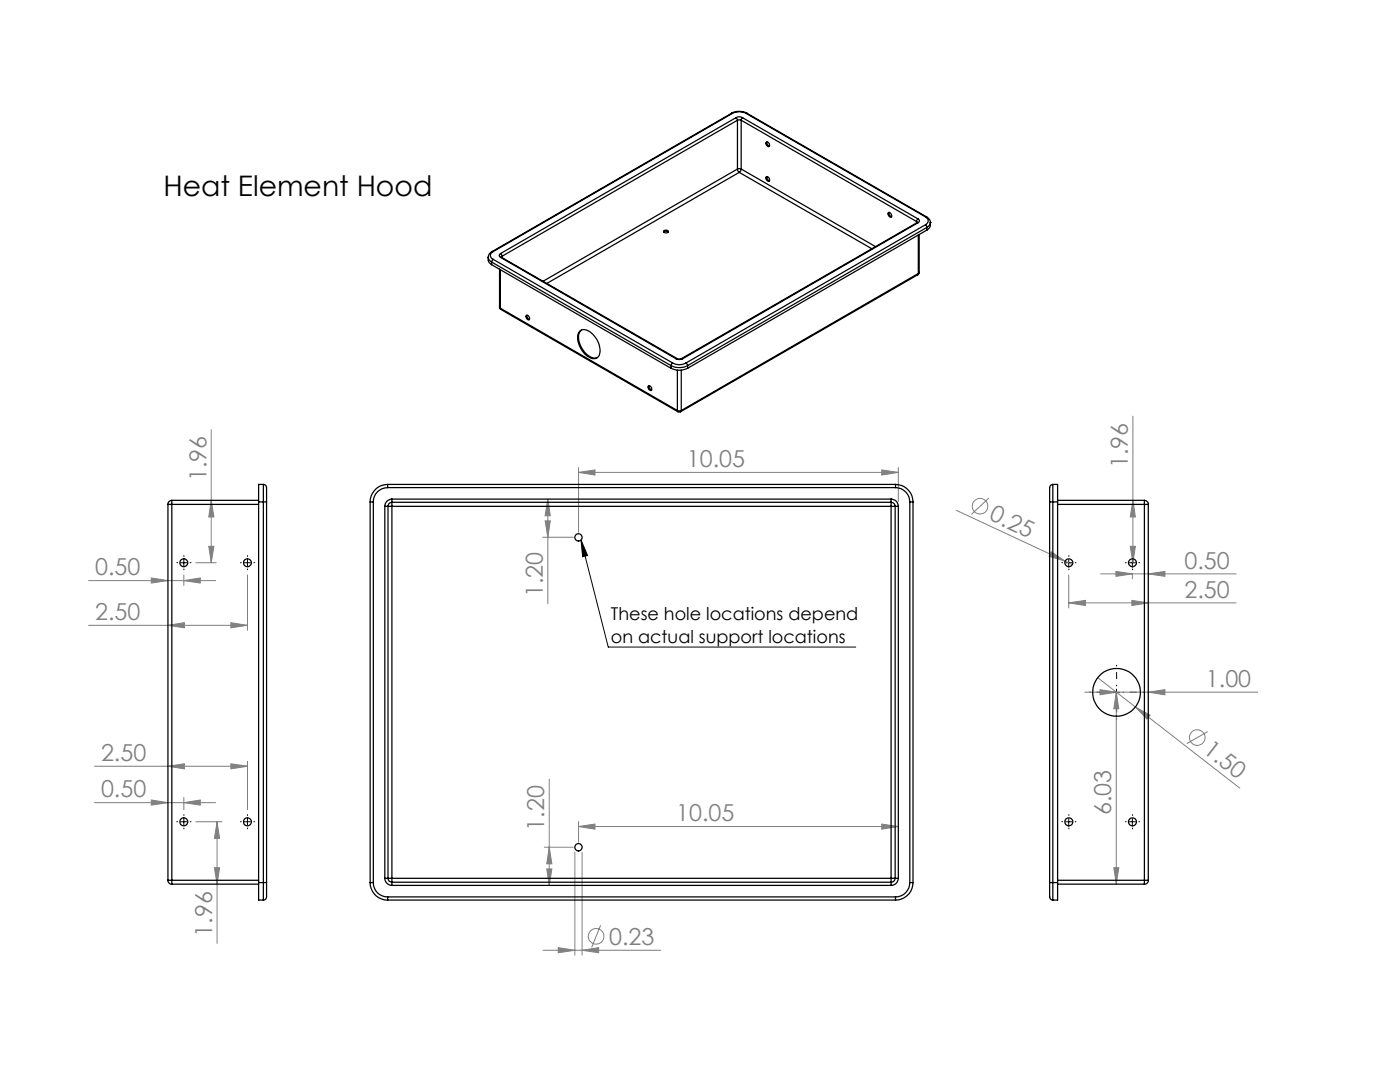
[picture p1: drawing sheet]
<svg xmlns="http://www.w3.org/2000/svg" width="279mm" height="216mm" viewBox="0 0 279 216" stroke-linecap="round" stroke-linejoin="round" font-family="sans-serif">
<g fill="none" stroke="#808080" stroke-width=".2">
<path d="M42.2 85.7v26.6M42.2 99.8l.5 3.4h-1zM109.3 99.6l.5 3.3h-1zM109.3 99.6v20.9M115.5 94.3l3.2-.5v1zM115.5 93.3v12.9M115.5 94.3h63.8M176 93.8l3.3 .5-3.3 .5zM179.3 93.3v6.7M197.3 99.4l-3.4 3.3M226.1 83v29.3M226.1 99.8l.5 3.4h-1z"/>
<path d="M17.7 115.9h25.3M30.2 115.3l3.3 .6-3.3 .4zM36.7 115.9l3.3-.6v1zM36.7 114.7v2.1M39.1 112.3h4.1M41.7 109h1l-.5 3.3zM49.4 114.7v11.1M108.3 107.2h6.1M108.8 103.9h1l-.5 3.3zM190.8 101.8l21.8 10.2M209.8 110.1l2.8 1.9-3.2-1zM212.6 112l1.4 .6"/>
<path d="M213.3 114.7v6.6M219.6 114.5h27.1M222.7 114l3.3 .5-3.3 .5zM225.6 109h1l-.5 3.3zM225.9 119.8l3.3 .5-3.3 .5zM226 114.7v.8M229.2 114.5l3.3-.5v1zM17.7 124.8h31.7M33.5 124.8l3.3-.6v1.1zM46.1 124.2l3.3 .6-3.3 .5zM213.3 120.3l3.3-.5v1zM213.3 120.3h33.4"/>
<path d="M216.5 138.1h34.5M219.1 135.2l7.5 5.9M219.5 137.6l3.3 .5-3.3 .5zM222.8 138.1l.5 3.3h-1zM222.8 138.1v38.3M229.2 138.1l3.3-.5v1zM18.8 152.9h30.6M30.2 159.6l3.3 .6-3.3 .5zM33.5 152.9l3.3-.5v1zM36.7 159.1v2.5M46.1 152.4l3.3 .5-3.3 .5zM49.4 151.9v9.7"/>
<path d="M109.6 155.5v21.2M226.6 141.1l2.9 1.6-.6 .8zM226.6 141.1l20.8 16.2M241 146l-4.1 2.4M18.8 160.2h24.2M36.7 160.2l3.3-.6v1.1zM39.1 164h5.2M42.8 173.1h1l-.5 3.3zM43.3 164v24.2M43.3 164l.5 3.3h-1zM108.6 169.1h5.8M109.1 173.4h1l-.5 3.3z"/>
<path d="M109.6 169.1l.5 3.3h-1zM114.7 170.1v20.5M115.5 164.9l3.2-.5v1.1zM115.5 163.9v4.2M115.5 164.9h63.8M116.2 170.1v20.5M176 164.4l3.3 .5-3.3 .6zM222.3 173.1h1l-.5 3.3zM108.4 189.6h23.5M111.4 189.1l3.3 .5-3.3 .5zM116.2 189.6l3.3-.5v1zM119.9 184.6l-1.8 4.5"/>
<circle cx="195.6" cy="101" r="1.56"/>
<circle cx="238.9" cy="147.2" r="1.56"/>
<circle cx="119" cy="186.8" r="1.56"/>
</g>
<g fill="none" stroke="#000" stroke-width=".2">
<path d="M36.1 112.3h1.2M36.7 111.7v1.2M48.8 112.3h1.2M49.4 111.7v1.2M116 107.8l1.3 3-1 .3zM116 107.8l5.4 21.3h49.4M212.7 112.3h1.2M213.3 111.7v1.2M225.4 112.3h1.2M226 111.7v1.2M222.2 138.1h1.2M222.8 137.5v1.3"/>
<path d="M36.1 164h1.2M36.7 163.4v1.2M48.8 164h1.2M49.4 163.4v1.2M212.7 164h1.2M213.3 163.4v1.2M225.4 164h1.2M226 163.4v1.2"/>
</g>
<path d="M221.6 138.1h-4.1M222.8 136.9v-4.2M222.8 139.4v4.1M224.1 138.1h4.1" fill="none" stroke="#000" stroke-width=".2" stroke-dasharray="15.2 1.3 1.3 1.3" stroke-dashoffset="15.1"/>
<g fill="none" stroke="#000" stroke-width=".2" stroke-dasharray="15.2 1.3 1.3 1.3">
<path d="M35.4 112.3h-.1M36.7 111v-.1M36.7 113.5v.2M37.9 112.3h.2M48.1 112.3h-.1M49.4 111v-.1M49.4 113.5v.2M50.6 112.3h.2M212.1 112.3h-.2M213.3 111v-.1M213.3 113.5v.2M214.6 112.3h.1"/>
<path d="M224.8 112.3h-.2M226 111v-.1M226 113.5v.2M227.3 112.3h.1M35.4 164h-.1M36.7 162.7v-.2M36.7 165.2v.2M37.9 164h.2M48.1 164h-.1M49.4 162.7v-.2M49.4 165.2v.2M50.6 164h.2"/>
<path d="M212.1 164h-.2M213.3 162.7v-.2M213.3 165.2v.2M214.6 164h.1M224.8 164h-.2M226 162.7v-.2M226 165.2v.2M227.3 164h.1"/>
</g>
<path d="M116 107.8l1.3 3-1 .3z" fill="#000"/>
<g fill="#808080">
<path d="M209.8 110.1l2.8 1.9-3.2-1z"/>
<path d="M226.6 141.1l2.9 1.6-.6 .8z"/>
<path d="M176 93.8l3.3 .5-3.3 .5zM115.5 94.3l3.2-.5v1zM176 164.4l3.3 .5-3.3 .6zM115.5 164.9l3.2-.5v1.1zM229.2 114.5l3.3-.5v1zM222.7 114l3.3 .5-3.3 .5zM225.9 119.8l3.3 .5-3.3 .5zM213.3 120.3l3.3-.5v1z"/>
<path d="M111.4 189.1l3.3 .5-3.3 .5zM116.2 189.6l3.3-.5v1zM219.5 137.6l3.3 .5-3.3 .5zM229.2 138.1l3.3-.5v1z"/>
<path d="M109.1 173.4h1l-.5 3.3zM109.6 169.1l.5 3.3h-1zM41.7 109h1l-.5 3.3zM42.2 99.8l.5 3.4h-1zM42.8 173.1h1l-.5 3.3zM43.3 164l.5 3.3h-1zM222.3 173.1h1l-.5 3.3zM222.8 138.1l.5 3.3h-1zM225.6 109h1l-.5 3.3zM226.1 99.8l.5 3.4h-1z"/>
<path d="M109.3 99.6l.5 3.3h-1zM108.8 103.9h1l-.5 3.3z"/>
<path d="M30.2 115.3l3.3 .6-3.3 .4zM36.7 115.9l3.3-.6v1zM33.5 124.8l3.3-.6v1.1zM46.1 124.2l3.3 .6-3.3 .5zM30.2 159.6l3.3 .6-3.3 .5zM36.7 160.2l3.3-.6v1.1zM33.5 152.9l3.3-.5v1zM46.1 152.4l3.3 .5-3.3 .5z"/>
</g>
<g fill="none" stroke="#000" stroke-width=".25">
<path d="M146 22.6a3.2 3.2 0 0 1 3.1 0M146 22.6h.2M146 22.6l-47.8 27.6M146.2 22.6a2.99 2.99 0 0 1 2.7 0M146.2 22.6l-47.8 27.6M146.9 23.5a1.36 1.36 0 0 1 1.3 0M146.9 23.5l.3 .5M146.9 23.5l-47 27.1M147.2 33.7v.3l.3 .4M147.2 24h.7M147.2 33.7h.7M147.2 24l-47 27.1"/>
<path d="M147.2 24v9.7M147.2 33.7l-38.8 22.4M147.5 34.4l-38.4 22.2M147.5 34.4l26.5 15.2M147.9 33.7l-.1 .4-.3 .3M147.9 24l35 20.2M147.9 24v9.7M147.9 33.7l26.8 15.5M148.2 23.5l-.3 .5M148.2 23.5l35 20.2M148.9 22.6h.2M148.9 22.6l35.8 20.7"/>
<path d="M149.1 22.6l35.8 20.7M152.9 28.4a.55 .55 0 0 1 .6 .2 .55 .55 0 0 1-.1 .7 .64 .64 0 0 1-.5-.9zM152.9 35.3a.55 .55 0 0 1 .6 .3 .55 .55 0 0 1-.1 .6 .66 .66 0 0 1-.5-.9zM153.1 28.3l.1 .7 .4 .2M153.1 35.2l.1 .7 .4 .2M97.4 51.3l.1 .9 .6 .6M97.4 51.4l.2 .5 .5 .4M98.1 52.3l35.8 20.7M98.1 52.3v.5M98.1 52.8l35.8 20.7M98.2 50.2l-.6 .5-.2 .7M98.2 50.2h.2"/>
<path d="M98.4 50.2a.82 .82 0 0 0-.5 .8 .82 .82 0 0 0 .5 .8M98.4 51.8l-.3 .5M98.4 51.8l35.8 20.6M99.7 53.7v7.6M99.8 53.8v7.7M99.9 50.6a.41 .41 0 0 0-.3 .4 .41 .41 0 0 0 .3 .4M99.9 50.6l.3 .5M99.9 51.4h.2M99.9 51.4l35 20.2M100 51.3l.1 .1M100.1 51.4l35 20.1M100.2 51.1l-.2 .2"/>
<path d="M100.2 51.1v.3M132.5 46.1a.51 .51 0 0 1 .5-.2 .51 .51 0 0 1 .4 .4 .58 .58 0 0 1-1-.1zM132.5 46.3a.63 .63 0 0 1 .9 0M177.2 42.5a.52 .52 0 0 1 .7 .1 .52 .52 0 0 1 0 .6 .52 .52 0 0 1-.6-.1 .52 .52 0 0 1-.1-.6zM177.4 42.4a.71 .71 0 0 0 .5 .9M182.9 44.2l.2 .2M182.9 44.2v.3M183 44.4h.2M183 44.4l-47 27.1M183.1 44.4h-.1M183.2 54.8l-47.4 27.4M183.2 43.7a.41 .41 0 0 1 .3 .4 .41 .41 0 0 1-.3 .3"/>
<path d="M183.2 43.7l-.3 .5M183.2 44.4l-47 27.2M183.3 54.6l-.1 .2M183.3 54.6l-47.3 27.3M183.3 46.9v7.7M183.4 54.4l-.2 .4M183.4 54.4l-.1 .2M183.4 46.8v7.6M184.7 43.3a.83 .83 0 0 1 .5 .8 .83 .83 0 0 1-.5 .7M184.7 44.8l.3 .6M184.7 43.3h.2M184.7 44.8l-47.8 27.6"/>
<path d="M184.9 43.3l.6 .4 .2 .7M185 45.4l-47.8 27.6M185 45.4v.5M185 45.9l-47.8 27.6M185.7 44.4h.1M185.7 44.4l-.1 .9-.6 .6M185.7 44.4l-.2 .6-.5 .4M99.7 61.3l.2 .4M99.7 61.3l.1 .2M99.8 61.5l.1 .2M99.8 61.5l35.4 20.4M99.9 61.7l35.4 20.5"/>
<path d="M105.1 62.9a.54 .54 0 0 1 .5 .3 .54 .54 0 0 1-.1 .7 .67 .67 0 0 1-.4-1zM105.2 62.9v.5l.5 .3M115.8 66a2.08 2.08 0 0 1 2.7 1 3.9 3.9 0 0 1 1 4.1 1.43 1.43 0 0 1-2.1 .1 4.4 4.4 0 0 1-1.9-4.7zM116 65.9a2.95 2.95 0 0 0 .2 3.7 2.98 2.98 0 0 0 3 1.8M129.4 77a.57 .57 0 0 1 .6 .3 .57 .57 0 0 1-.1 .6 .68 .68 0 0 1-.5-.9zM129.5 76.9a.8 .8 0 0 0 .5 .9M133.9 73a3.7 3.7 0 0 0 3.3 0M133.9 73.5a3.7 3.7 0 0 0 3.3 0M133.9 73v.5M134.2 72.4a2.72 2.72 0 0 0 2.7 0M134.2 72.4l-.3 .6M134.9 71.6a1.36 1.36 0 0 0 1.3 0"/>
<path d="M135.1 71.5l.3 .1 .6-.1M135.1 71.5l-.2 .1M135.2 73.9v8M136 73.9v8M136 71.5l.2 .1M136.9 72.4l.3 .6M137.2 73v.5M34.3 99.8v.8M34.3 99.8a.78 .78 0 0 0-.8 .8M34.3 99.8h17.3M52.6 96.7v3.5M52.6 96.7h-1v3.5"/>
<path d="M52.6 96.7a.79 .79 0 0 1 .6 1.1v2.4M77.4 96.7a3.5 3.5 0 0 0-3.5 3.5M77.4 96.7v.6M77.4 97.3a2.83 2.83 0 0 0-2.9 2.9M77.4 96.7h101.3M77.4 97.3h101.3M78.2 99.6a1.45 1.45 0 0 0-1.4 1.4M78.2 99.6v.6M78.2 99.6h99.6M135.2 81.9h.8M135.2 81.9l.1 .3M135.3 82.2h.5"/>
<path d="M136 81.9l-.2 .3M177.8 99.6a1.45 1.45 0 0 1 1.5 1.4M177.8 99.6v.6M178.7 96.7v.6M178.7 97.3a2.89 2.89 0 0 1 2.9 2.9M178.7 96.7a3.5 3.5 0 0 1 3.5 3.5M210.1 96.7v3.5M210.1 96.7h1v3.5M210.1 96.7a.79 .79 0 0 0-.6 1.1v2.4M211.1 99.8h17.3M228.4 99.8v.8M228.4 99.8a.78 .78 0 0 1 .8 .8"/>
<path d="M33.5 100.6h.8M33.5 100.6v75M34.3 100.6v75M34.3 100.6h17.3M51.6 100.2h1M51.6 100.2v75.9M52.6 100.2h.6M52.6 100.2v75.9M53.2 100.2v75.9M73.9 100.2h.6M73.9 100.2v75.9M74.5 100.2v75.9"/>
<path d="M76.8 101h.6M76.8 101v74.3M77.4 101h.8M77.4 101v74.3M78.2 100.2a.78 .78 0 0 0-.8 .8M78.2 100.2v.8M78.2 100.2h99.6M78.2 101h99.6M78.2 101v74.3M177.8 100.2a.85 .85 0 0 1 .8 .8M177.8 100.2v.8M177.8 101h.8"/>
<path d="M177.8 101v74.3M178.6 101h.7M178.6 101v74.3M179.3 101v74.3M181.6 100.2h.6M181.6 100.2v75.9M182.2 100.2v75.9M209.5 100.2h.6M209.5 100.2v75.9M210.1 100.2h1M210.1 100.2v75.9M211.1 100.6h17.3"/>
<path d="M211.1 100.2v75.9M228.4 100.6h.8M228.4 100.6v75M229.2 100.6v75M33.5 175.6h.8M33.5 175.6a.73 .73 0 0 0 .8 .8M34.3 175.6v.8M34.3 176.4h17.3M34.3 175.6h17.3M51.6 176.1v3.5h1M51.6 176.1h1M52.6 176.1h.6"/>
<path d="M52.6 176.1v3.5M53.2 176.1v2.8a.63 .63 0 0 1-.6 .7M73.9 176.1a3.5 3.5 0 0 0 3.5 3.5M73.9 176.1h.6M74.5 176.1a2.77 2.77 0 0 0 2.9 2.9M76.8 175.3a1.45 1.45 0 0 0 1.4 1.4M76.8 175.3h.6M77.4 179v.6M77.4 179h101.3M77.4 179.6h101.3M77.4 175.3a.73 .73 0 0 0 .8 .7M77.4 175.3h.8"/>
<path d="M78.2 176v.7M78.2 175.3v.7M78.2 176.7h99.6M78.2 176h99.6M78.2 175.3h99.6M177.8 176v.7M177.8 175.3v.7M177.8 175.3h.8M178.6 175.3a.78 .78 0 0 1-.8 .7M178.6 175.3h.7M178.7 179v.6M179.3 175.3a1.45 1.45 0 0 1-1.5 1.4"/>
<path d="M181.6 176.1a2.83 2.83 0 0 1-2.9 2.9M181.6 176.1h.6M182.2 176.1a3.5 3.5 0 0 1-3.5 3.5M209.5 176.1h.6M209.5 176.1v2.7a.68 .68 0 0 0 .6 .8M210.1 176.1v3.5M210.1 176.1h1M211.1 176.1v3.5h-1M211.1 176.4h17.3M211.1 175.6h17.3M228.4 175.6h.8M228.4 175.6v.8"/>
<path d="M229.2 175.6a.73 .73 0 0 1-.8 .8"/>
<circle cx="36.7" cy="112.3" r=".79"/>
<circle cx="49.4" cy="112.3" r=".79"/>
<circle cx="115.4" cy="107.2" r=".72"/>
<circle cx="213.3" cy="112.3" r=".8"/>
<circle cx="226" cy="112.3" r=".8"/>
<circle cx="222.8" cy="138.1" r="4.8"/>
<circle cx="36.7" cy="164" r=".8"/>
<circle cx="49.4" cy="164" r=".8"/>
<circle cx="115.4" cy="169.1" r=".72"/>
<circle cx="213.3" cy="164" r=".8"/>
<circle cx="226" cy="164" r=".8"/>
</g>
<text font-size="5.6" x="32.6" y="39.1">Heat Element Hood</text>
<g font-size="4.7" fill="#808080">
<text x="137.1" y="93.2">10.05</text>
<text x="225.1" y="93.4" transform="rotate(-90 225.1 93.4)">1.96</text>
<text x="41.2" y="96.1" transform="rotate(-90 41.2 96.1)">1.96</text>
<text x="197.2" y="103.6" transform="rotate(25 197.2 103.6)">0.25</text>
<text x="236.4" y="113.5">0.50</text>
<text x="19" y="114.8">0.50</text>
<text x="108.3" y="119.1" transform="rotate(-90 108.3 119.1)">1.20</text>
<text x="236.4" y="119.3">2.50</text>
<text x="19" y="123.7">2.50</text>
<text x="240.7" y="137.1">1.00</text>
<text x="20.2" y="151.9">2.50</text>
<text x="239.9" y="150.1" transform="rotate(38 239.9 150.1)">1.50</text>
<text x="20.2" y="159.1">0.50</text>
<text x="108.6" y="165.8" transform="rotate(-90 108.6 165.8)">1.20</text>
<text x="135" y="163.9">10.05</text>
<text x="221.8" y="162.7" transform="rotate(-90 221.8 162.7)">6.03</text>
<text x="42.3" y="186.9" transform="rotate(-90 42.3 186.9)">1.96</text>
<text x="121.6" y="188.5">0.23</text>
</g>
<g font-size="3.5">
<text x="121.9" y="123.8">These hole locations depend</text>
<text x="121.9" y="128.3">on actual support locations</text>
</g>
</svg>
